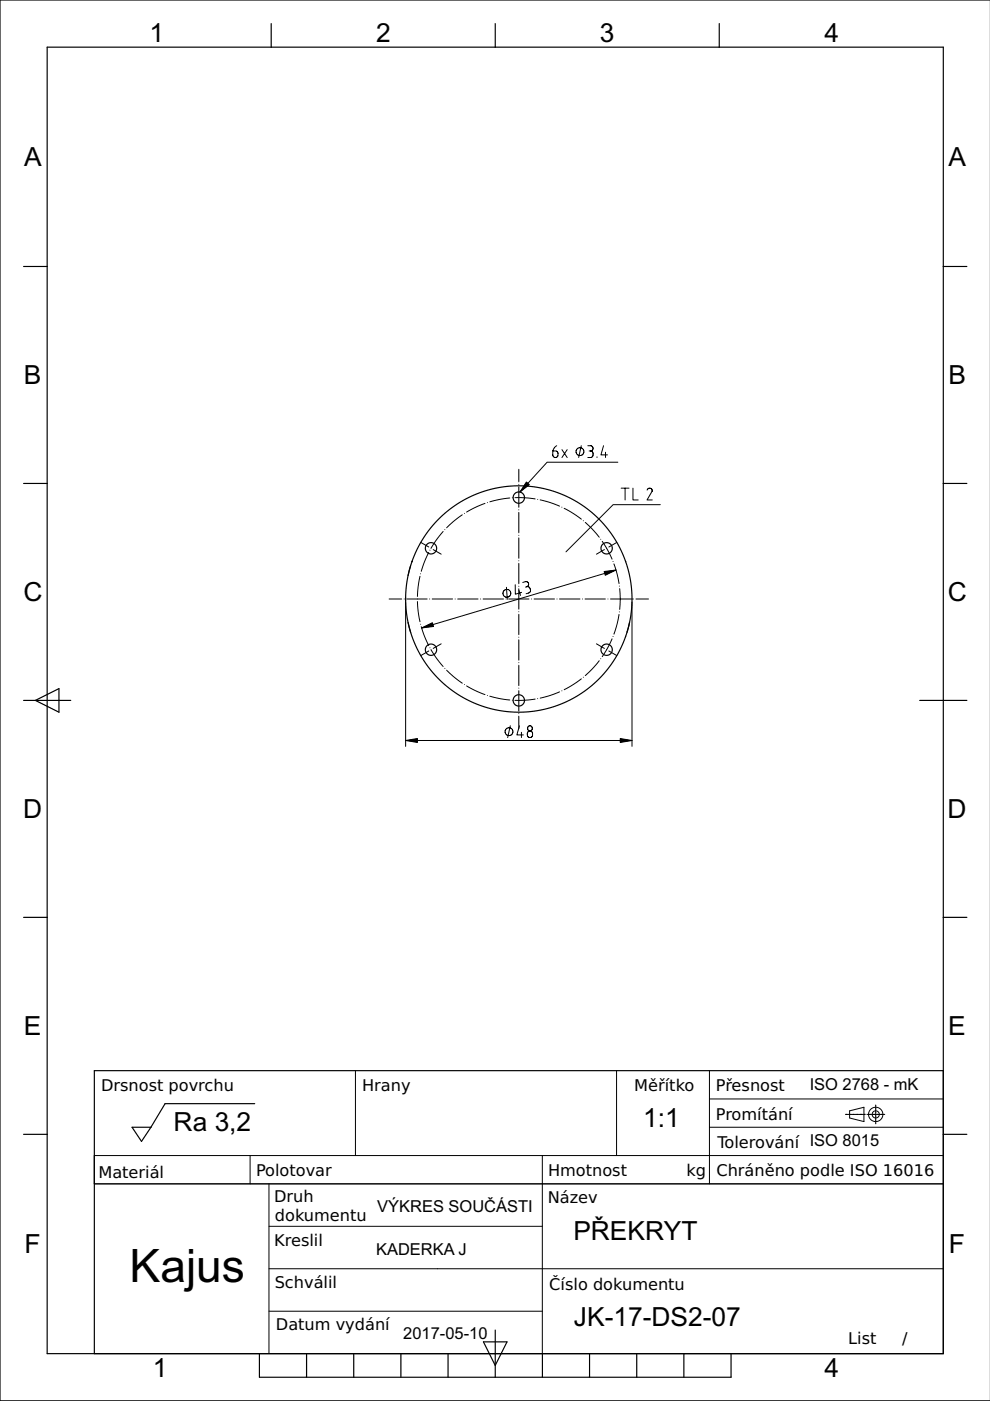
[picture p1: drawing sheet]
<svg xmlns="http://www.w3.org/2000/svg" width="210mm" height="297mm" viewBox="0 0 210 297" stroke-linecap="round" stroke-linejoin="round" font-family="sans-serif">
<g fill="none" stroke="#000" stroke-width=".25">
<path d="M10 10h190v277h-190zM57.5 5v5M105 5v5M152.5 5v5M210 0h-210v297h210M5 56.5h5M200 56.5h5M5 102.5h5M87.1 119.9l-.6 2.1M87.3 119.1h.1M87.4 119h.1M87.4 119l-.1 .1"/>
<path d="M132.6 119l.1 .1M200 102.5h5M86.5 132l.6 2.1M132.6 135h.1M132.7 134.9h.1M133.5 132l-.6 2.1M5 148.5h10M7.5 148.5l5-2.5v5zM195 148.5h10M5 194.5h5M200 194.5h5M28 239h4l-2 3z"/>
<path d="M54 234h-19l-3 5M179.3 236.3h.2M179.7 236.3h.1M180 236.3h.3M180.5 236.3h.1M180.8 236.3h.4M181.3 236.3h.1M181.6 236.3h.4M182.1 236.3h.1M182.4 236.3h.4M182.9 236.3h.1M183.2 236.3h.2"/>
<path d="M183.8 236.3h.1M184.1 236.3h.1M184.3 236.3h.4M184.9 236.3h.1M185.1 236.3h.4M185.7 236.3h.1M185.7 234.3v.2M185.7 234.6v.1M185.7 234.9v.4M185.7 235.4v.1M185.7 235.7v.4M185.7 236.5v.4"/>
<path d="M185.7 237.1h.1M185.7 237.3v.4M185.7 237.9h.1M185.7 238.1v.2M185.9 236.3h.4M186.5 236.3h.1M186.7 236.3h.4M187.3 236.3h.1M187.5 236.3h.1M200 227h-180v60M5 240.5h5M200 240.5h5"/>
<path d="M55 287v5h100v-5M65 287v5M75 287v5M85 287v5M95 287v5M102.5 284.5h5l-2.5 5zM105 282v10M115 287v5M125 287v5M135 287v5M145 287v5"/>
<circle cx="91.4" cy="116.3" r="1.2"/>
<circle cx="110" cy="105.5" r="1.2"/>
<circle cx="128.6" cy="116.3" r="1.2"/>
<circle cx="91.4" cy="137.8" r="1.2"/>
<circle cx="110" cy="127" r="24"/>
<circle cx="128.6" cy="137.8" r="1.2"/>
<circle cx="110" cy="148.5" r="1.2"/>
</g>
<g fill="none" stroke="#000" stroke-width=".21">
<path d="M110 99.5v2.7M118 94.5l-.7 .9-.1 1a.56 .56 0 0 0 .6 .6 .56 .56 0 0 0 .5-.6v-.2a.56 .56 0 0 0-.5-.6h-.6M119.1 95.3l1.2 1.7M120.3 95.3l-1.2 1.7M122.8 96.6h.1M123.2 94.5l-.5 2.5M124.6 94.5h.6a.56 .56 0 0 1 .5 .6 .56 .56 0 0 1-.5 .5M124.9 95.6h.3M125.2 95.6a.56 .56 0 0 1 .5 .6v.2a.56 .56 0 0 1-.5 .6h-.6M126.6 96.9v.1M128 94.5l-.6 1.9h1.4M128.4 95.9v1.1"/>
<path d="M131 98h-15l-5.8 6.3M89.2 115l1.7 1M90.9 117.1l-.9 2-.7 2M91.2 116.6v.1M91.4 116.2v.1M91.8 116.5l1.7 1M94 112.7l-1.4 1.7-1.2 1.8M94.3 112.3h.1M98 109.1l-1.7 1.4-1.6 1.4M98.5 108.8v.1M102.8 106.7l-2 .9-1.9 1M103.3 106.6h.1"/>
<path d="M108.1 105.6l-2.2 .3-2 .5M108.6 105.5h.1M109.2 105.5h2.1l2.2 .3M110 102.7h.1M110 103.2v4.4M110 108.1h.1M110 108.6v4.4M110 113.5h.1M110 114v4.4M110 118.9h.1M110 119.4v4.4M114 105.9h.1"/>
<path d="M114.5 106l2.1 .5 2 .8M119.1 107.5h.1M119.6 107.8l1.9 1 1.8 1.3M123.7 110.4h.1M124.1 110.8l1.5 1.4 1.4 1.7M127.4 114.3h.1M127.7 114.8l1.1 1.8 1 1.9M128.2 116.5l-1.7 1M128.6 116.2v.1M130 119v.1M130.2 119.6l.6 2 .4 2.1M130.8 115l-1.7 1"/>
<path d="M131.7 103.5h1.7M132.5 103.5v2.5M134.2 103.5v2.5h1.1M137.2 103.9l.1-.1a.54 .54 0 0 1 .6-.3 .54 .54 0 0 1 .4 .7l-1.1 1.8h1.1M140 107h-10l-10 10M82.5 127h2.7M85.7 127h.1M86 127.6v30.7M86.2 127h4.4M88.5 127h.1M88.5 127.5l.2 2.2 .3 2.1M89 122.2l-.3 2.1-.2 2.2"/>
<path d="M89.2 132.3v.1M89.2 121.6v.1M89.3 132.9l.7 2 .9 2M90.9 138l-1.7 1M91.1 127h.1M91.2 137.3v.1M91.4 137.7v.1M91.4 137.8l1.2 1.8 1.4 1.7M91.6 127h4.4M93.5 136.5l-1.7 1M96.5 127h.1M97 127h4.4"/>
<path d="M101.9 127h.1M102.4 127h4.4M107.3 127h.1M107.4 124.5l.2 2.6M107.5 126.6h.1M107.8 127h4.4M109.2 124l.1 2 1.3-.4M110 124.3h.1M110 124.8v4.4M110 129.7h.1M110 130.2v4.4M110 135.1h.1"/>
<path d="M110 135.6v4.4M110 125.2l.4 1M110.8 123.5l.6-.2a.56 .56 0 0 1 .7 .4 .56 .56 0 0 1-.4 .7M111.7 124.4a.56 .56 0 0 1 .7 .4l.1 .2a.56 .56 0 0 1-.4 .7l-.5 .2M111.7 124.4l-.3 .1M112.7 127h.1M113.2 127h4.4M118.1 127h.1M118.6 127h4.4M123.5 127h.1M124 127h4.4M126.5 136.5l1.7 1"/>
<path d="M127.4 139.7h.1M128.6 137.7v.1M128.9 127h.1M129.1 138l1.7 1M129.4 127h4.4M129.8 135.5l-1 1.9-1.1 1.8M130 134.9v.1M130.6 120.9l-41.2 12.2M131.2 130.3l-.4 2.1-.6 2M131.3 124.3h.1M131.3 129.7h.1M131.4 124.8l.1 2.2-.1 2.2"/>
<path d="M134 127.6v30.7M134.3 127h.1M134.8 127h2.7M86 157h48M94.3 141.7h.1M94.7 142.1l1.6 1.5 1.7 1.3M98.5 145.1v.1M98.9 145.4l1.9 1.1 2 .8M103.3 147.4h.1M103.9 147.6l2.1 .5 2.1 .3M107.7 155.9h.1M108.2 153.9l-.6 2.5"/>
<path d="M108.6 148.5h.1M110 140.5h.1M110 141v4.4M110 145.9h.1M110 146.4v4.4M110 151.3h.1M110 151.8v2.7M110.1 153.9l-.5 1.9h1.4M110.6 155.3v1.1M113.5 148.2l-2.2 .3h-2.1M114 148.1h.1M118.6 146.7l-2 .8-2.1 .5"/>
<path d="M119.1 146.5h.1M123.3 143.9l-1.8 1.3-1.9 1M123.7 143.6h.1M127 140.1l-1.3 1.6-1.6 1.5M75.4 227v18M130.7 227v18M150.4 227v24M150.4 239h49.6M150.4 233h49.6M180.1 235.5l3.1-.7v3l-3.1-.8zM20 245h180M20 251h180"/>
<path d="M53 245v6M57 251v36M115 245v42M57 260h58M57 278h58M57 269h143"/>
<circle cx="123" cy="95.8" r=".83"/>
<circle cx="107.5" cy="125.8" r=".83"/>
<circle cx="107.9" cy="155.1" r=".83"/>
<circle cx="112.4" cy="154.5" r=".53"/>
<circle cx="112.4" cy="155.6" r=".66"/>
<circle cx="185.7" cy="236.3" r="1.52"/>
<circle cx="185.7" cy="236.3" r=".76"/>
</g>
<path d="M111.6 102.2l.6 .6-2 1.5zM89.4 133.1l2.3-1.1 .2 .8zM128.1 121.2l2.5-.3-2.3 1.1zM86 157l2.5-.4v.8zM131.5 156.6l2.5 .4-2.5 .4z" fill="#000"/>
<path d="M111.6 102.2l.6 .6-2 1.5zM89.4 133.1l2.3-1.1 .2 .8zM128.1 121.2l2.5-.3-2.3 1.1zM86 157l2.5-.4v.8zM131.5 156.6l2.5 .4-2.5 .4z" fill="#000" stroke="#000" stroke-width=".21"/>
<text font-size="9.8" x="27.5" y="271.7">Kajus</text>
<g font-size="5.6">
<text x="31.7" y="9">1</text>
<text x="79.8" y="9">2</text>
<text x="127.2" y="9">3</text>
<text x="174.8" y="9">4</text>
<text x="5.1" y="35.3">A</text>
<text x="201.1" y="35.3">A</text>
<text x="5.1" y="81.5">B</text>
<text x="201.1" y="81.5">B</text>
<text x="5" y="127.5">C</text>
<text x="201" y="127.5">C</text>
<text x="4.9" y="173.5">D</text>
<text x="200.9" y="173.5">D</text>
<text x="5.1" y="219.5">E</text>
<text x="201.1" y="219.5">E</text>
<text x="36.8" y="239.7">Ra 3,2</text>
<text x="136.4" y="239">1:1</text>
<text x="121.6" y="263">PŘEKRYT</text>
<text x="5.2" y="265.7">F</text>
<text x="201.2" y="265.7">F</text>
<text x="121.7" y="281.2">JK-17-DS2-07</text>
<text x="32.4" y="292">1</text>
<text x="174.8" y="292">4</text>
</g>
<g font-size="3.5">
<text x="171.7" y="231">ISO 2768 - mK</text>
<text x="80" y="257">VÝKRES SOUČÁSTI</text>
<text x="79.7" y="266">KADERKA J</text>
<text x="85.5" y="283.8">2017-05-10</text>
</g>
<g font-size="3.4">
<text x="21.4" y="231.4">Drsnost povrchu</text>
<text x="76.8" y="231.4">Hrany</text>
<text x="134.5" y="231.4">Měřítko</text>
<text x="151.8" y="231.4">Přesnost</text>
<text x="151.8" y="237.5">Promítání</text>
<text x="152.1" y="243.3">Tolerování ISO 8015</text>
<text x="20.9" y="249.8">Materiál</text>
<text x="54.3" y="249.4">Polotovar</text>
<text x="116.2" y="249.4">Hmotnost</text>
<text x="145.6" y="249.4">kg</text>
<text x="151.9" y="249.3">Chráněno podle ISO 16016</text>
<text x="58.1" y="254.9">Druh</text>
<text x="116.1" y="255.1">Název</text>
<text x="58.3" y="258.9">dokumentu</text>
<text x="58.1" y="264.1">Kreslil</text>
<text x="58.2" y="273.1">Schválil</text>
<text x="116.5" y="273.5">Číslo dokumentu</text>
<text x="58.5" y="282">Datum vydání</text>
<text x="179.8" y="284.9">List</text>
<text x="191.3" y="284.9">/</text>
</g>
</svg>
